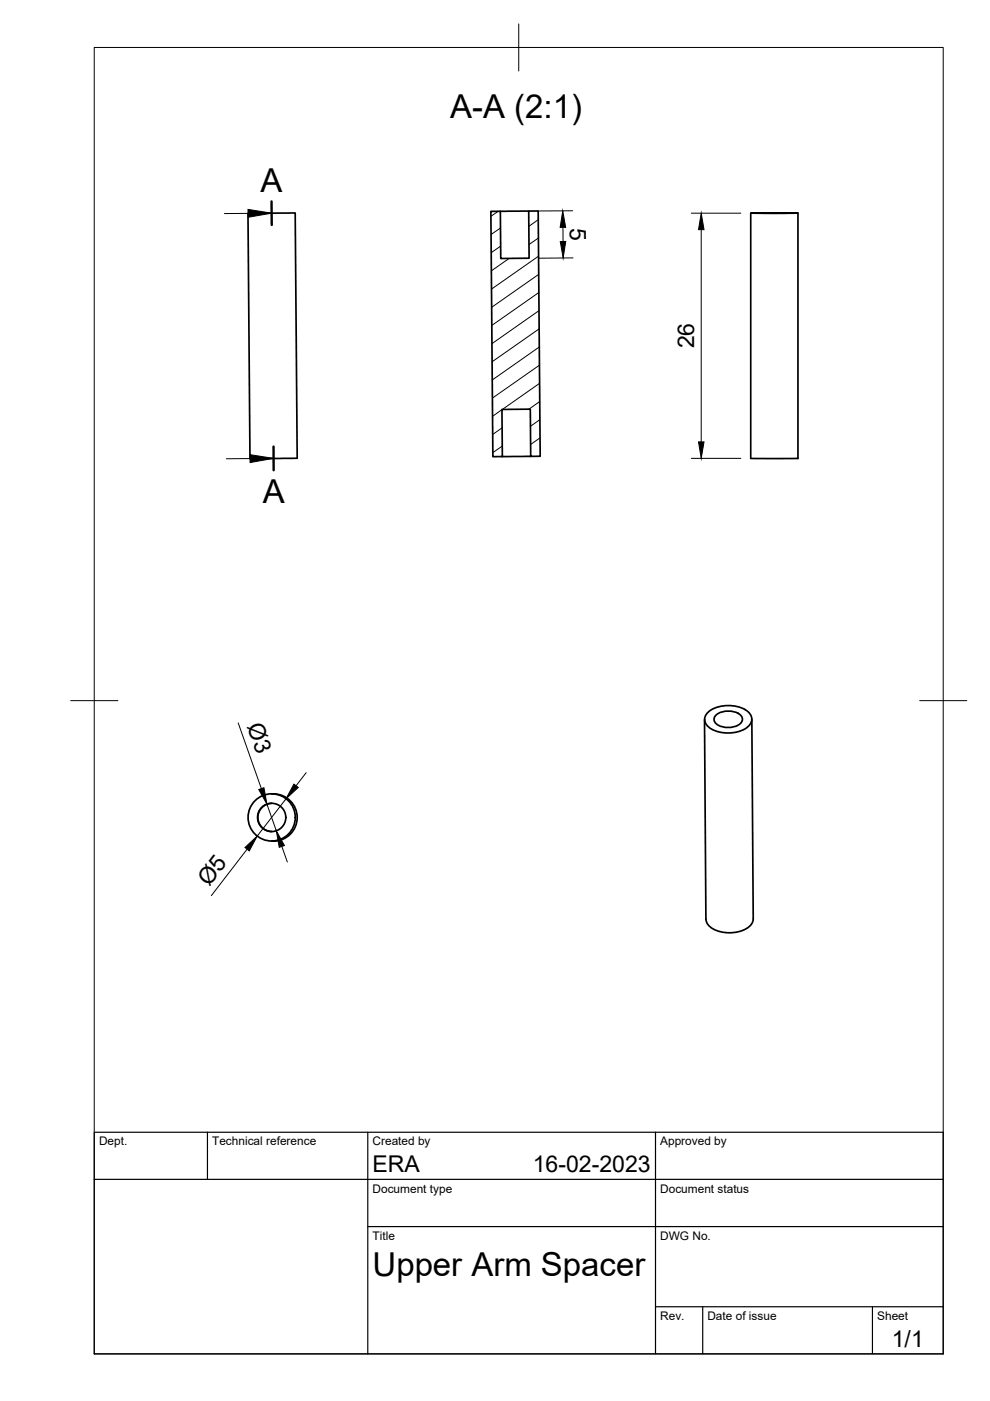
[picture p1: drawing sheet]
<svg xmlns="http://www.w3.org/2000/svg" width="210mm" height="297mm" viewBox="0 0 210 297" stroke-linecap="round" stroke-linejoin="round" font-family="sans-serif">
<!-- layer: Visible -->
<g fill="none" stroke="#000" stroke-width=".36">
<path d="M52.6 45.2h10l.4 52h-10zM112.1 44.8h-6M159.2 45.2v52h5h5v-52M159.2 45.2h10zM161.2 45.2h6zM112.5 96.8h-8l-.4-52h2l.1 10 6-.1-.1-9.9 2-.1 .4 52-2 .1-.1-10.1-6 .1 .1 10M149.4 152.6l.3 42.3a3.4 3.4 0 0 0 3.1 2.7 6.7 6.7 0 0 0 6.5-1.6l.4-1.2M150.2 150.9a7.3 7.3 0 0 1 8.4 0 2.09 2.09 0 0 1-.7 3.6 7.5 7.5 0 0 1-7.7-.4 1.97 1.97 0 0 1 0-3.2zM151.8 151.7a4.3 4.3 0 0 1 5.2-.1 1.24 1.24 0 0 1-.5 2.1 4.5 4.5 0 0 1-4.7-.3 1.14 1.14 0 0 1 0-1.7zM159.4 152.5l.3 42.3M57.6 168.3a5 5 0 0 1 5.4 5 5 5 0 0 1-5.4 5M57.6 170.3a3 3 0 0 0-2.9 3 3 3 0 0 0 2.9 3"/>
<circle cx="57.6" cy="173.3" r="5"/>
<circle cx="57.6" cy="173.3" r="3"/>
</g>
<!-- layer: BORDER -->
<path d="M20 10.1h180v276.9h-180zM110 5.1v10M15 148.6h10M195 148.6h10" fill="none" stroke="#000" stroke-width=".21"/>
<!-- layer: TITLEBLOCK -->
<path d="M20 240.1h180v46.9h-180zM20 250h180M44 240.1v9.9M78 240.1v46.9M139 240.1v46.9M78 260.1h122M139 277.1h61M149 277.1v9.9M185 277.1v9.9" fill="none" stroke="#000" stroke-width=".25"/>
<!-- layer: Hatching -->
<g fill="none" stroke="#000" stroke-width=".21">
<path d="M105.6 44.8l-1.5 1.1M106.1 48.3l-2 1.4M106.2 52.2l-2 1.4M107.9 54.8l-3.7 2.6M114.1 46.6l-2 1.4M114.2 50.5l-2 1.3M114.2 54.3l-10 7M114.2 58.2l-9.9 6.9M114.2 62l-9.9 7M114.3 65.9l-10 6.9M114.3 69.7l-9.9 7M114.3 73.6l-9.9 6.9"/>
<path d="M114.4 77.4l-10 7M106.4 86.9l-1.9 1.4M106.5 90.7l-2 1.4M106.5 94.6l-2 1.4M114.4 81.3l-7.9 5.5M114.4 85.1l-2.3 1.7M114.4 89l-1.9 1.4M114.5 92.8l-2 1.4M114.5 96.7h.1"/>
</g>
<!-- layer: Section Lines -->
<path d="M57.6 42.7v5M58 94.7v5" fill="none" stroke="#000" stroke-width=".51"/>
<path d="M52.6 45.2l-5 .1M53 97.2l-5 .1" fill="none" stroke="#000" stroke-width=".21"/>
<path d="M52.6 44.4l5 .8-5 .9zM53 96.4l5 .8-5 .9z" fill="#000" stroke="#000" stroke-width=".21"/>
<!-- layer: FD_Dimensions -->
<path d="M119.4 48.2v3M121.4 44.7h-7.2M121.5 54.7h-7.2M146.6 45.2h10.5M148.7 48.7v45M146.6 97.2h10.5M50.5 153.3l4.9 13.9M56.6 170.5l2 5.7M59.8 179.5l1.1 3.3M60.6 169.4l-6.1 7.9M64.9 163.8l-2.1 2.8M52.4 180.1l-7.6 9.8" fill="none" stroke="#000" stroke-width=".21"/>
<path d="M119.3 44.7l.6 3.5h-1.1zM118.8 51.2h1.2l-.6 3.5zM148.7 45.2l.6 3.5h-1.2zM148.1 93.7h1.2l-.6 3.5zM51.9 179.7l2.6-2.4-1.6 3.1zM54.9 167.4l1.1-.4 .6 3.5zM58.6 176.2l1.7 3.1-1.1 .3zM62.3 166.3l.9 .6-2.6 2.5z" fill="#000" stroke="#000" stroke-width=".21"/>
<g font-size="7">
<text x="95.4" y="25">A-A (2:1)</text>
<text x="55.2" y="40.7">A</text>
<text x="55.7" y="106.7">A</text>
<text x="79" y="270.6">Upper Arm Spacer</text>
</g>
<g font-size="4.9">
<text x="120.8" y="48.3" transform="rotate(90 120.8 48.3)">5</text>
<text x="147.2" y="73.9" transform="rotate(-90 147.2 73.9)">26</text>
<text x="52.4" y="153.9" transform="rotate(70 52.4 153.9)">Ø3</text>
<text x="44.3" y="188" transform="rotate(-52 44.3 188)">Ø5</text>
<text x="79" y="248.5">ERA</text>
<text x="113" y="248.5">16-02-2023</text>
<text x="189.1" y="285.7">1/1</text>
</g>
<g font-size="2.5">
<text x="21" y="242.9">Dept.</text>
<text x="45" y="242.9">Technical reference</text>
<text x="79" y="242.9">Created by</text>
<text x="140" y="242.9">Approved by</text>
<text x="79" y="252.8">Document type</text>
<text x="140" y="252.8">Document status</text>
<text x="79" y="262.9">Title</text>
<text x="140" y="262.9">DWG No.</text>
<text x="140" y="279.9">Rev.</text>
<text x="150" y="279.9">Date of issue</text>
<text x="186" y="279.9">Sheet</text>
</g>
</svg>
